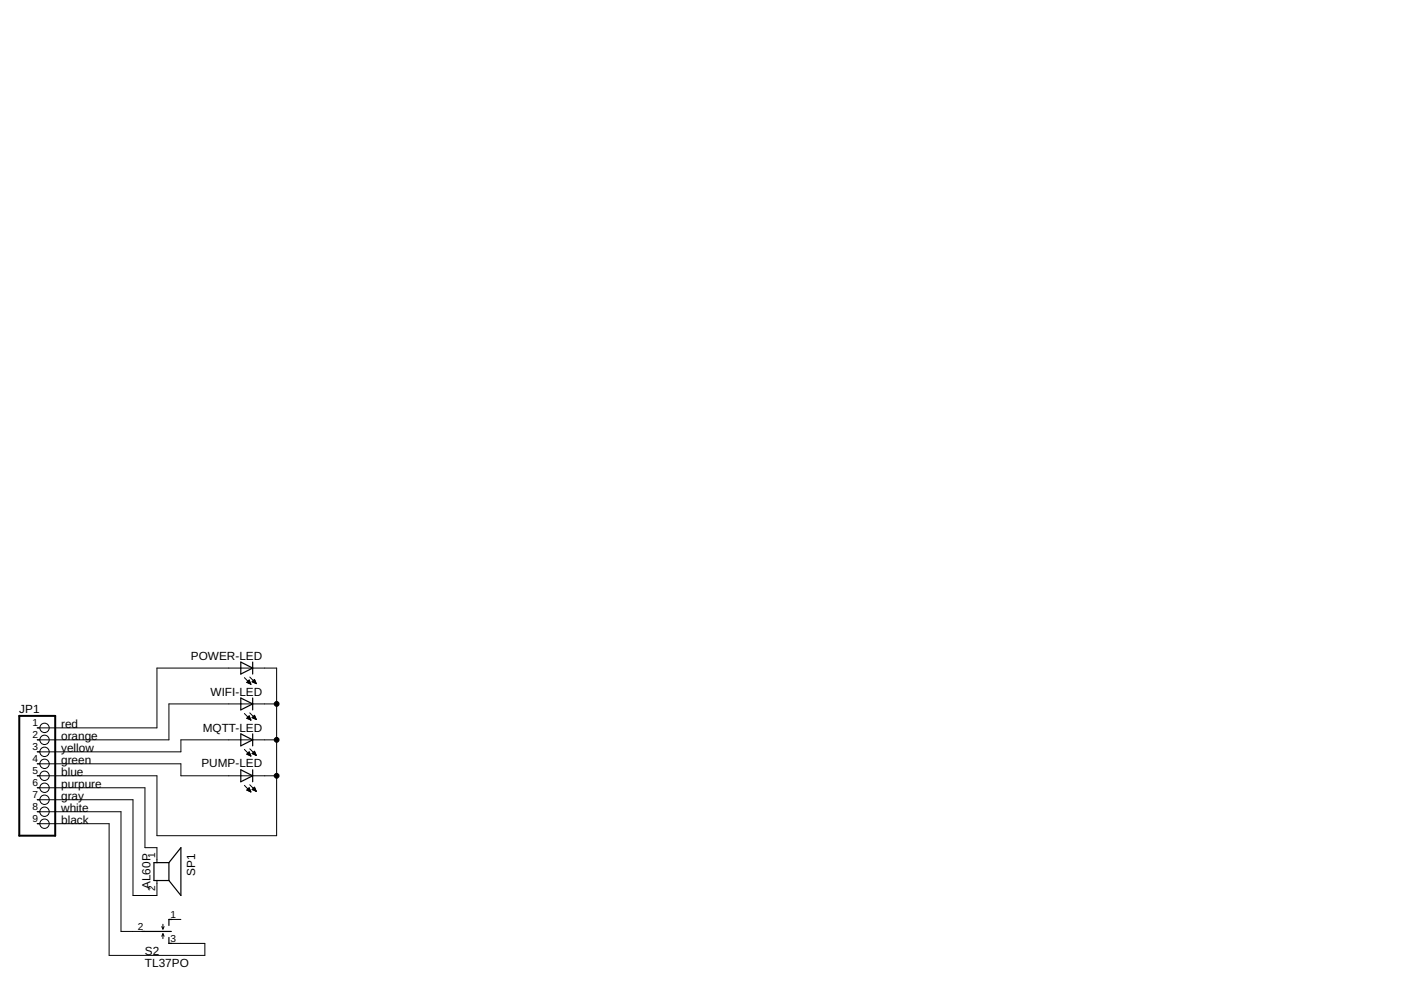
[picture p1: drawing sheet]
<svg xmlns="http://www.w3.org/2000/svg" width="297mm" height="210mm" viewBox="0 0 297 210" stroke-linecap="round" stroke-linejoin="round" font-family="sans-serif">
<g fill="none" stroke="#000" stroke-width=".25">
<path d="M51.1 140.4l2.5 1.2-2.5 1.3zM51.1 148l2.5 1.2-2.5 1.3zM51.1 155.6l2.5 1.3-2.5 1.2zM53.6 140.4v2.5M53.6 148v2.5M53.6 155.6v2.5M51.1 163.2l2.5 1.3-2.5 1.3zM53.6 163.2v2.6M30.1 197.5h6.2M35.8 182.9h-3.2v3.8h3.2M35.8 182.9v3.8M35.8 198.8v1.2h.6"/>
<path d="M35.8 182.9l2.6-3.2v10.2l-2.6-3.2M36.4 194.9h-.6v1.3"/>
</g>
<g fill="none" stroke="#000" stroke-width=".21">
<path d="M7.9 154.3h25.4v-12.7h25.4v35.6h-25.4v-12.7h-25.4M51.8 143.7l1.4 1.4M51.8 151.3l1.4 1.4M51.8 158.9l1.4 1.4M52.3 144.7l.9 .4M52.3 144.7l.5-.5 .4 .9M52.3 144.7h.7M52.3 152.3l.9 .4M52.3 152.3h.7M52.3 159.9l.5-.5 .4 .9zM52.3 159.9h.7M52.4 144.6h.6"/>
<path d="M52.5 152.2h.5M52.5 159.8h.5M52.5 160h.6M52.6 144.4h.3M52.6 152.4h.5M52.6 152h.3M52.6 144.8h.5M52.6 159.6h.3M52.7 144.3h.2M52.7 151.9h.2M52.7 159.5h.2M52.8 144.2h.1"/>
<path d="M52.8 151.8h.1M52.8 151.8l-.5 .5M52.8 151.8l.4 .9M52.8 152.5h.3M52.9 144.9h.2M53 143.6l1.3 1.3M53 151.2l1.3 1.3M53 158.8l1.3 1.4M53.1 152.7h.1M53.2 145.1h.1M53.4 152.2l.6-.5 .3 .8zM53.4 159.8l.6-.5 .3 .9z"/>
<path d="M53.5 152.2h.7M53.5 144.6h.7M53.5 159.8h.7M53.6 144.4h.5M53.6 152h.5M53.6 159.6h.5M53.7 159.9h.5M53.7 144.3h.4M53.7 151.9h.4M53.7 152.3h.5M53.7 159.5h.4M53.8 144.7h.4"/>
<path d="M53.8 144.2h.2M53.8 151.8h.2M53.8 159.4h.2M53.9 144.1h.1M54 144.1l-.6 .5 .9 .3M54 144.1l.3 .8M54 151.7h.1M54 160h.3M54 152.4h.3M54 144.8h.3M54.3 152.5h.1M54.3 144.9h.1"/>
<path d="M58.7 149.2h-22.9v7.7h-27.9M58.7 156.9h-20.3v2.5h-30.5M7.9 161.9h30.5v2.6h20.3M7.9 167h22.8v12.7h2.6v3.2M7.9 169.6h20.3v20.3h5.1v-3.2M7.9 172.1h17.8v25.4h5M7.9 174.6h15.2v28h20.3v-2.6h-7.6M51.8 166.5l1.4 1.4M52.3 167.5l.5-.5 .4 .9zM52.4 167.5h.6M52.5 167.6h.6M52.5 167.4h.5"/>
<path d="M52.6 167.2h.3M52.7 167.1h.2M52.7 167.7h.4M52.8 160.1h.3M53 166.4l1.3 1.4M53 167.8h.2M53.1 160.3h.1M53.4 167.4l.6-.5 .3 .9zM53.5 167.4h.7M53.6 167.5h.6M53.6 167.2h.5M53.7 167.1h.4"/>
<path d="M53.9 167h.1M53.9 167.6h.4M54.2 167.7h.1M54.2 160.1h.1M34.3 196.5l.2 .5M34.5 196v1M34.5 198v1M34.5 198l.3 .5M34.5 198l-.2 .5M34.8 196.5l-.3 .5M35.8 194.9h2.6"/>
<circle cx="9.4" cy="154.3" r=".99"/>
<circle cx="9.4" cy="159.4" r=".99"/>
<circle cx="9.4" cy="156.9" r=".99"/>
<circle cx="9.4" cy="164.5" r=".99"/>
<circle cx="9.4" cy="167" r=".99"/>
<circle cx="9.4" cy="169.6" r=".99"/>
<circle cx="9.4" cy="172.1" r=".99"/>
<circle cx="9.4" cy="161.9" r=".99"/>
<circle cx="9.4" cy="174.6" r=".99"/>
</g>
<path d="M4.1 151.8h7.6v25.4h-7.6z" fill="none" stroke="#000" stroke-width=".42"/>
<g fill="#000" stroke="#000" stroke-width=".21">
<circle cx="58.7" cy="149.2" r=".51"/>
<circle cx="58.7" cy="156.9" r=".51"/>
<circle cx="58.7" cy="164.5" r=".51"/>
</g>
<g font-size="2.5">
<text x="40.5" y="139.9">POWER-LED</text>
<text x="44.6" y="147.5">WIFI-LED</text>
<text x="4.1" y="151.2">JP1</text>
<text x="13" y="154.3">red</text>
<text x="43" y="155.1">MQTT-LED</text>
<text x="13" y="161.9">green</text>
<text x="13" y="159.4">yellow</text>
<text x="13" y="156.9">orange</text>
<text x="13" y="167">purpure</text>
<text x="13" y="164.5">blue</text>
<text x="42.7" y="162.7">PUMP-LED</text>
<text x="13" y="172.1">white</text>
<text x="13" y="169.6">gray</text>
<text x="13" y="174.6">black</text>
<text x="41.4" y="185.7" transform="rotate(-90 41.4 185.7)">SP1</text>
<text x="31.9" y="188.5" transform="rotate(-90 31.9 188.5)">AL60P</text>
<text x="30.7" y="202.6">S2</text>
<text x="30.7" y="205.1">TL37PO</text>
</g>
<g font-size="2.1">
<text x="6.9" y="154">1</text>
<text x="6.9" y="156.5">2</text>
<text x="6.9" y="159.1">3</text>
<text x="6.9" y="161.6">4</text>
<text x="6.9" y="164.1">5</text>
<text x="6.9" y="166.7">6</text>
<text x="6.9" y="169.2">7</text>
<text x="6.9" y="171.7">8</text>
<text x="6.9" y="174.3">9</text>
<text x="32.9" y="181.9" transform="rotate(-90 32.9 181.9)">1</text>
<text x="32.9" y="188.9" transform="rotate(-90 32.9 188.9)">2</text>
<text x="29.2" y="197.1">2</text>
<text x="36.2" y="194.6">1</text>
<text x="36.2" y="199.7">3</text>
</g>
</svg>
